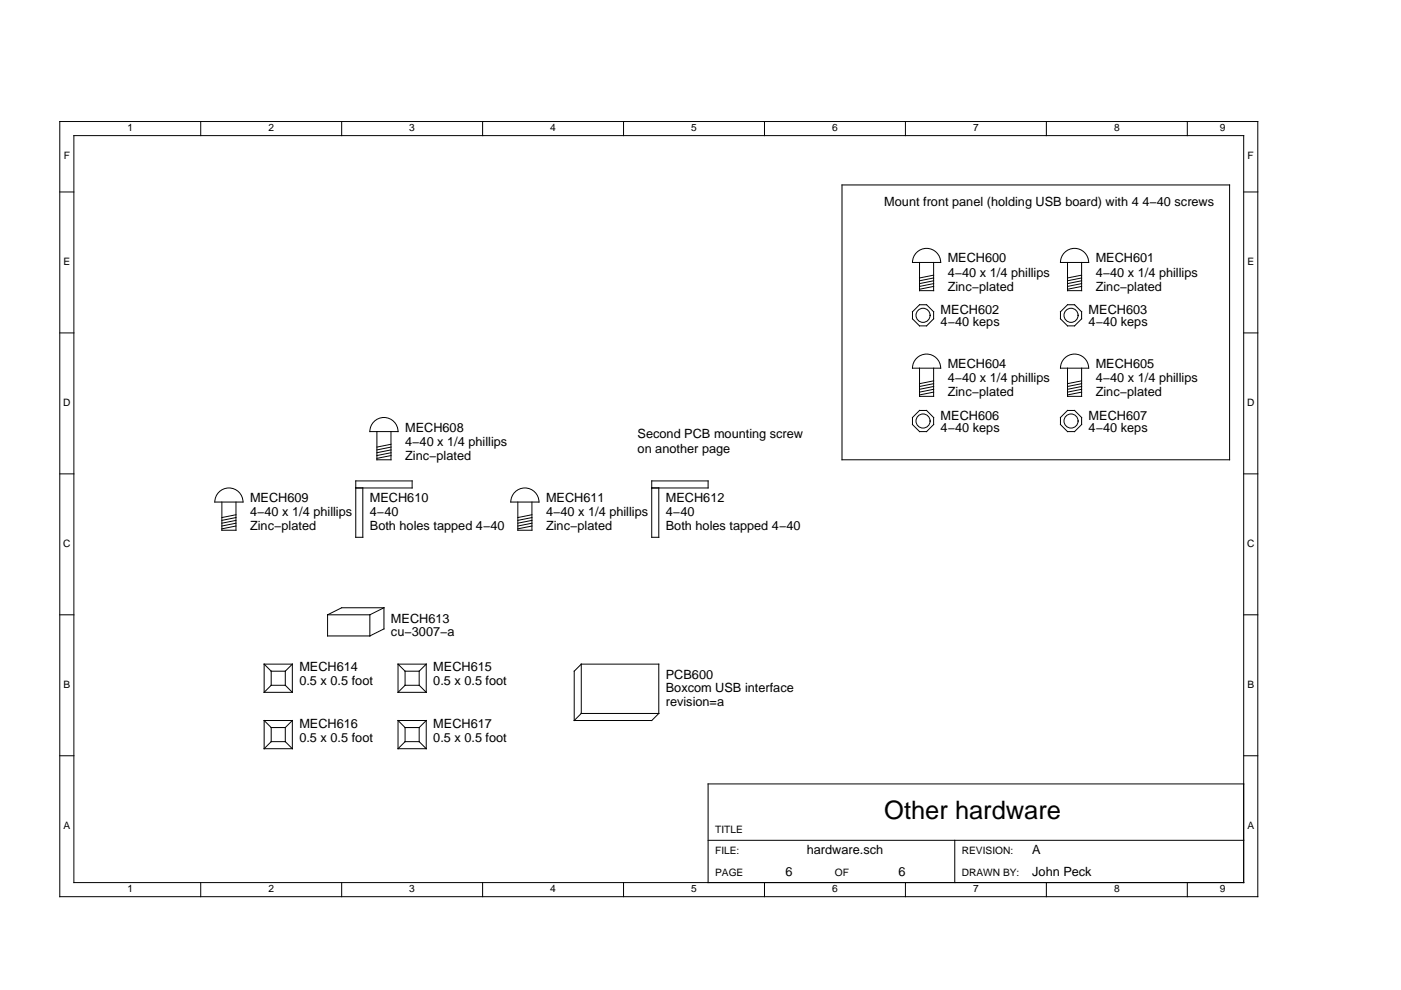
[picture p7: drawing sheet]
<svg xmlns="http://www.w3.org/2000/svg" width="297mm" height="210mm" viewBox="0 0 297 210" stroke-linecap="round" stroke-linejoin="round" font-family="sans-serif">
<g fill="none" stroke="#000" stroke-width=".21">
<path d="M12.7 25.8h254v164.3h-254zM15.7 28.8h248v158.3h-248zM42.6 25.8v3M72.4 25.8v3M102.3 25.8v3M132.2 25.8v3M162.1 25.8v3M178.5 39.2h82.2v58.3h-82.2zM192 25.8v3M221.9 25.8v3M251.7 25.8v3M12.7 40.7h3"/>
<path d="M194.1 53.8a2.99 2.99 0 0 1 3.3-1 2.99 2.99 0 0 1 2 2.8h-5.9v-.6zM195 55.6v6h2.9v-6M197.9 59.5l-2.9 .6M197.9 58.9l-2.9 .6M197.9 58.3l-2.9 .6M226 53.3a2.99 2.99 0 0 1 3.1-.3 2.99 2.99 0 0 1 1.7 2.6h-6a2.98 2.98 0 0 1 1.2-2.3zM226.3 55.6v6h3v-6M229.3 59.5l-3 .6M229.3 58.9l-3 .6M229.3 58.3l-3 .6M263.7 40.7h3M12.7 70.6h3"/>
<path d="M194.1 76.2a2.99 2.99 0 0 1 3.3-1 2.99 2.99 0 0 1 2 2.9h-5.9v-.7zM195 78.1v5.9h2.9v-5.9M195 64.6h1.5l1.4 1.5v1.5l-1.4 1.5h-1.5l-1.5-1.5v-1.5zM197.9 60.1l-2.9 .6M197.9 60.7l-2.9 .6M225.5 76.2a2.99 2.99 0 0 1 3.3-1 2.99 2.99 0 0 1 2 2.9h-6l.1-.7zM226.3 78.1v5.9h3v-5.9M226.3 64.6h1.5l1.5 1.5v1.5l-1.5 1.5h-1.5l-1.5-1.5v-1.5zM229.3 60.1l-3 .6M229.3 60.7l-3 .6M263.7 70.6h3M79.5 89.2a2.99 2.99 0 0 1 3.2-.4 2.99 2.99 0 0 1 1.7 2.7h-6a2.98 2.98 0 0 1 1.1-2.3z"/>
<path d="M79.9 91.5v6h3v-6M82.9 95.4l-3 .6M82.9 96l-3 .6M82.9 96.6l-3 .6M82.9 94.8l-3 .6M82.9 94.2l-3 .6M193.5 88.5l1.5-1.5h1.5l1.4 1.5v1.5l-1.4 1.5h-1.5l-1.5-1.5zM197.9 81.9l-2.9 .6M197.9 82.5l-2.9 .6M197.9 83.1l-2.9 .6M197.9 81.3l-2.9 .6M197.9 80.7l-2.9 .6"/>
<path d="M224.8 88.5l1.5-1.5h1.5l1.5 1.5v1.5l-1.5 1.5h-1.5l-1.5-1.5zM229.3 81.9l-3 .6M229.3 82.5l-3 .6M229.3 83.1l-3 .6M229.3 81.3l-3 .6M229.3 80.7l-3 .6M12.7 100.5h3M46.2 104.6a2.99 2.99 0 0 1 3.3-1 2.99 2.99 0 0 1 2 2.8h-6l.1-.6zM47 106.4v6h3v-6M50 110.3l-3 .6M50 110.9l-3 .6M50 111.5l-3 .6"/>
<path d="M50 109.7l-3 .6M50 109.1l-3 .6M75.4 103.5h12v-1.5h-12v11.9h1.5v-10.4M109.4 104.1a2.99 2.99 0 0 1 3.2-.3 2.99 2.99 0 0 1 1.7 2.6h-6a2.98 2.98 0 0 1 1.1-2.3zM109.8 106.4v6h3v-6M112.8 110.3l-3 .6M112.8 110.9l-3 .6M112.8 111.5l-3 .6M112.8 109.7l-3 .6M112.8 109.1l-3 .6M138.2 103.5h11.9v-1.5h-11.9v11.9h1.5v-10.4M263.7 100.5h3"/>
<path d="M12.7 130.4h3M69.5 130.4h8.9M69.5 130.4v4.4h8.9M78.4 130.4v4.4M81.4 128.9h-9l-2.9 1.5M81.4 128.9l-3 1.5M81.4 128.9v4.4l-3 1.5M263.7 130.4h3M56 140.8v6M56 152.8v5.9M56 146.8h6M56 140.8h6"/>
<path d="M56 140.8l1.5 1.5M56 158.7h6M56 152.8h6M56 152.8l1.5 1.5M57.5 142.3v3M57.5 154.3v2.9M57.5 145.3h3M57.5 142.3h3M57.5 145.3l-1.5 1.5M57.5 157.2h3M57.5 154.3h3M57.5 157.2l-1.5 1.5"/>
<path d="M60.5 142.3v3M60.5 154.3v2.9M60.5 145.3l1.5 1.5M60.5 157.2l1.5 1.5M62 140.8v6M62 152.8v5.9M62 140.8l-1.5 1.5M62 152.8l-1.5 1.5M84.4 146.8h6M84.4 140.8h6M84.4 140.8v6M84.4 152.8v5.9"/>
<path d="M84.4 140.8l1.5 1.5M84.4 158.7h6M84.4 152.8h6M84.4 152.8l1.5 1.5M85.9 145.3h3M85.9 142.3h3M85.9 142.3v3M85.9 154.3v2.9M85.9 145.3l-1.5 1.5M85.9 157.2h3M85.9 154.3h3M85.9 157.2l-1.5 1.5"/>
<path d="M88.9 142.3v3M88.9 154.3v2.9M88.9 145.3l1.5 1.5M88.9 157.2l1.5 1.5M90.4 140.8v6M90.4 152.8v5.9M90.4 140.8l-1.5 1.5M90.4 152.8l-1.5 1.5M123.2 140.8h16.5v10.5M123.2 151.3h16.5M123.2 140.8v10.5M123.2 140.8l-1.5 1.5v10.5"/>
<path d="M123.2 151.3l-1.5 1.5M139.7 151.3l-1.5 1.5h-16.5M12.7 160.2h3M150.1 178.2h113.6M202.4 178.2v8.9M263.7 166.2h-113.6v20.9M263.7 160.2h3M42.6 187.1v3M72.4 187.1v3M102.3 187.1v3M132.2 187.1v3M162.1 187.1v3"/>
<path d="M192 187.1v3M221.9 187.1v3M251.7 187.1v3"/>
<circle cx="195.7" cy="66.9" r="1.49"/>
<circle cx="227.1" cy="66.9" r="1.49"/>
<circle cx="195.7" cy="89.3" r="1.49"/>
<circle cx="227.1" cy="89.3" r="1.49"/>
</g>
<text font-size="5.4" x="187.5" y="173.7">Other hardware</text>
<g font-size="2.7">
<text x="187.5" y="43.7">Mount front panel (holding USB board) with 4 4−40 screws</text>
<text x="200.9" y="58.6">4−40 x 1/4 phillips</text>
<text x="200.9" y="55.6">MECH600</text>
<text x="232.3" y="58.6">4−40 x 1/4 phillips</text>
<text x="232.3" y="55.6">MECH601</text>
<text x="200.9" y="61.6">Zinc−plated</text>
<text x="232.3" y="61.6">Zinc−plated</text>
<text x="199.4" y="69.1">4−40 keps</text>
<text x="199.4" y="66.6">MECH602</text>
<text x="230.8" y="69.1">4−40 keps</text>
<text x="230.8" y="66.6">MECH603</text>
<text x="200.9" y="81">4−40 x 1/4 phillips</text>
<text x="200.9" y="78.1">MECH604</text>
<text x="232.3" y="81">4−40 x 1/4 phillips</text>
<text x="232.3" y="78.1">MECH605</text>
<text x="199.4" y="89">MECH606</text>
<text x="200.9" y="84">Zinc−plated</text>
<text x="230.8" y="89">MECH607</text>
<text x="232.3" y="84">Zinc−plated</text>
<text x="85.9" y="94.5">4−40 x 1/4 phillips</text>
<text x="85.9" y="91.5">MECH608</text>
<text x="135.2" y="93">Second PCB mounting screw</text>
<text x="135.2" y="96">on another page</text>
<text x="199.4" y="91.5">4−40 keps</text>
<text x="230.8" y="91.5">4−40 keps</text>
<text x="85.9" y="97.5">Zinc−plated</text>
<text x="53" y="106.4">MECH609</text>
<text x="78.4" y="106.4">MECH610</text>
<text x="115.8" y="106.4">MECH611</text>
<text x="141.2" y="106.4">MECH612</text>
<text x="53" y="109.4">4−40 x 1/4 phillips</text>
<text x="53" y="112.4">Zinc−plated</text>
<text x="78.4" y="109.4">4−40</text>
<text x="78.4" y="112.4">Both holes tapped 4−40</text>
<text x="115.8" y="109.4">4−40 x 1/4 phillips</text>
<text x="115.8" y="112.4">Zinc−plated</text>
<text x="141.2" y="109.4">4−40</text>
<text x="141.2" y="112.4">Both holes tapped 4−40</text>
<text x="82.9" y="132">MECH613</text>
<text x="82.9" y="134.8">cu−3007−a</text>
<text x="63.5" y="142.3">MECH614</text>
<text x="91.9" y="142.3">MECH615</text>
<text x="141.2" y="144">PCB600</text>
<text x="63.5" y="145.3">0.5 x 0.5 foot</text>
<text x="91.9" y="145.3">0.5 x 0.5 foot</text>
<text x="141.2" y="146.8">Boxcom USB interface</text>
<text x="141.2" y="149.8">revision=a</text>
<text x="63.5" y="154.3">MECH616</text>
<text x="91.9" y="154.3">MECH617</text>
<text x="63.5" y="157.2">0.5 x 0.5 foot</text>
<text x="91.9" y="157.2">0.5 x 0.5 foot</text>
<text x="166.6" y="185.6">6</text>
<text x="171.1" y="181.2">hardware.sch</text>
<text x="190.5" y="185.6">6</text>
<text x="218.9" y="185.6">John Peck</text>
<text x="218.9" y="181.2">A</text>
</g>
<g font-size="2.2">
<text x="27" y="27.8">1</text>
<text x="56.9" y="27.8">2</text>
<text x="86.8" y="27.8">3</text>
<text x="116.7" y="27.8">4</text>
<text x="146.5" y="27.8">5</text>
<text x="176.4" y="27.8">6</text>
<text x="206.3" y="27.8">7</text>
<text x="236.2" y="27.8">8</text>
<text x="258.6" y="27.8">9</text>
<text x="13.5" y="33.8">F</text>
<text x="264.5" y="33.8">F</text>
<text x="13.4" y="56.2">E</text>
<text x="264.5" y="56.2">E</text>
<text x="13.4" y="86.1">D</text>
<text x="264.4" y="86.1">D</text>
<text x="13.4" y="116">C</text>
<text x="264.4" y="116">C</text>
<text x="13.4" y="145.9">B</text>
<text x="264.5" y="145.9">B</text>
<text x="13.4" y="175.7">A</text>
<text x="151.6" y="176.7">TITLE</text>
<text x="264.5" y="175.7">A</text>
<text x="151.6" y="181.2">FILE:</text>
<text x="151.6" y="185.6">PAGE</text>
<text x="177" y="185.6">OF</text>
<text x="203.9" y="181.2">REVISION:</text>
<text x="203.9" y="185.6">DRAWN BY:</text>
<text x="27" y="189.2">1</text>
<text x="56.9" y="189.2">2</text>
<text x="86.8" y="189.2">3</text>
<text x="116.7" y="189.2">4</text>
<text x="146.5" y="189.2">5</text>
<text x="176.4" y="189.2">6</text>
<text x="206.3" y="189.2">7</text>
<text x="236.2" y="189.2">8</text>
<text x="258.6" y="189.2">9</text>
</g>
</svg>
